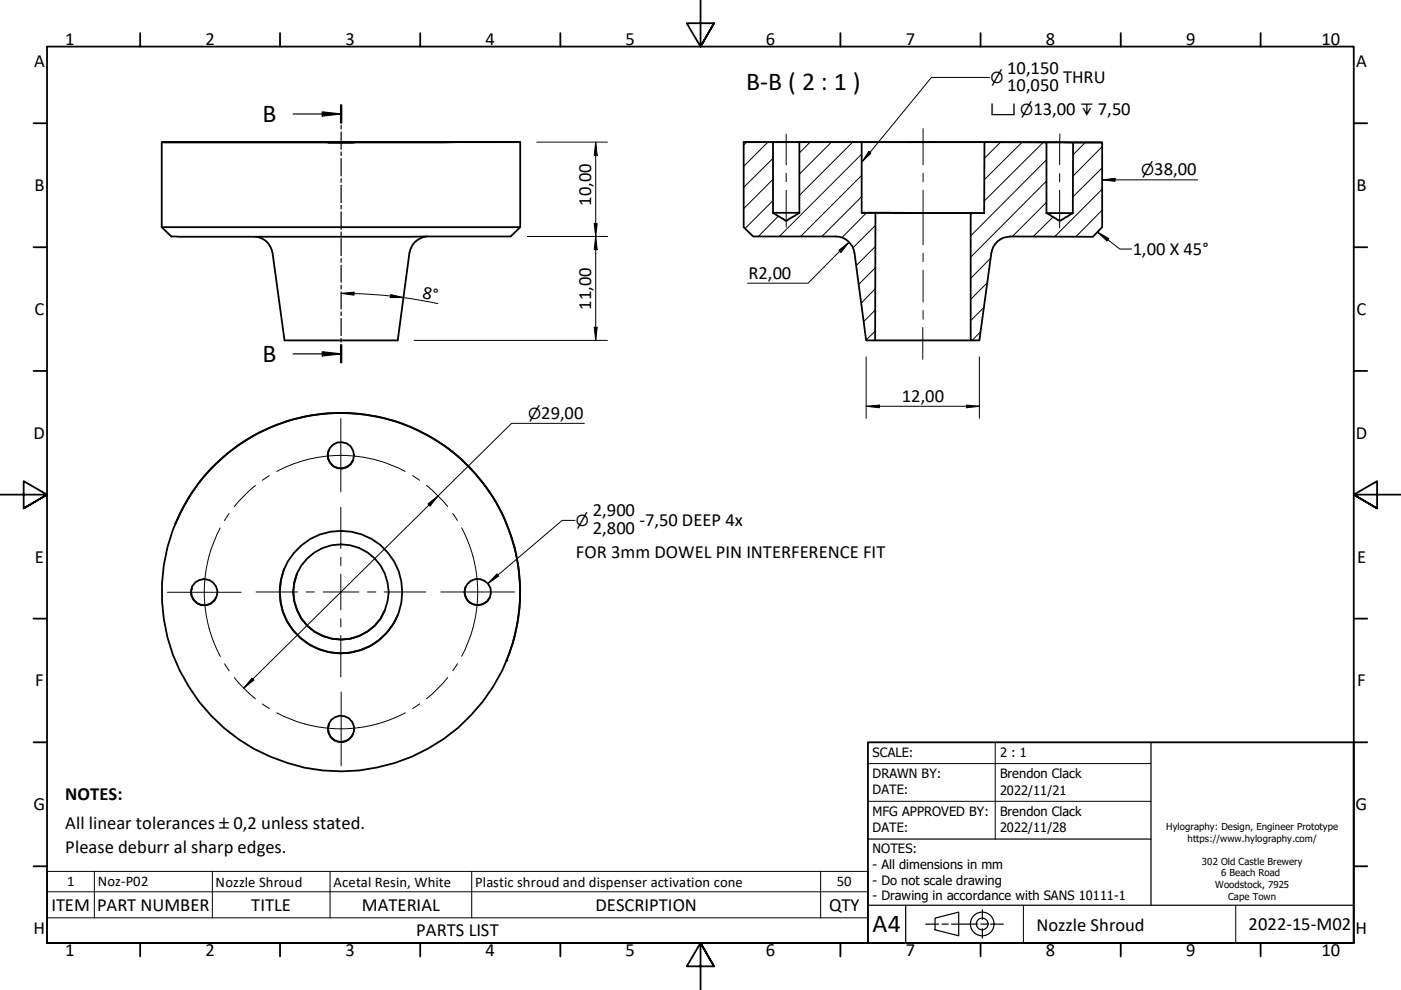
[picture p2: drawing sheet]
<svg xmlns="http://www.w3.org/2000/svg" width="297mm" height="210mm" viewBox="0 0 297 210" stroke-linecap="round" stroke-linejoin="round" font-family="sans-serif">
<!-- layer: Hatch (Hylo) -->
<g fill="none" stroke="#000" stroke-width=".21">
<path d="M158.3 30.1l-.6 .7M162.8 30.1l-5.1 5.2M163.9 38l-6.2 6.2M163.9 33.6l-6.2 6.1M171.8 30.1l-2.3 2.3M176.3 30.1l-6.8 6.8M180.8 30.1l-11.3 11.3M182.7 37.2l-13 12.9M182.7 32.7l-17.5 17.4M212.2 30.1l-3.5 3.5M216.7 30.2l-8 7.9M221.2 30.2l-12.5 12.4"/>
<path d="M221.9 38.4l-16.1 16.1M221.9 33.9l-16.1 16.1M230.1 30.2l-2.6 2.6M233.7 35.6l-6.2 6.2M233.7 31.1l-6.2 6.2M163.9 42.5l-5.9 5.9M165 45.8l-4.2 4.3M182.7 41.7l-8.5 8.4M183.7 45.1l-5.2 5.3M185.6 56.7l-3.5 3.6M185.6 52.2l-4.1 4.1M185.6 47.8l-4.8 4.7"/>
<path d="M206.1 45.2l-.3 .3M209.4 59.9l-3.6 3.6M210.1 54.7l-4.3 4.3M221.9 42.9l-7.3 7.2M223.3 46l-4.2 4.1M233.7 44.5l-5.6 5.7M233.7 40.1l-10.1 10.1M185.5 65.8l-2.4 2.4M185.5 70.2l-1.9 1.9M185.5 61.2l-2.9 3M207.9 70.3l-1.8 1.9M208.7 65.1l-2.9 2.9"/>
</g>
<!-- layer: Visible (Hylo) -->
<g fill="none" stroke="#000" stroke-width=".38">
<path d="M34.3 30.1v18.1M34.4 30.1h75.8zM40.5 30.1h5.6zM59.3 30.1h26zM69.5 30.2h5.6zM69.5 30.1h5.6zM98.5 30.1h5.6zM110.3 30.1v18.1M157.7 30.1l76 .1M163.9 30.1h5.6M182.7 30.1h26M192.9 30.1h5.6z"/>
<path d="M221.9 30.2h5.6M34.3 48.2h76M34.3 48.2l2 1.9 1.7 .1 70.3-.1 2-1.9M90.4 50.1a4.1 4.1 0 0 0-3.6 3.5l-2.5 18.6h-24l-2.5-18.6a4 4 0 0 0-3.6-3.4M163.9 45.1v-15h-6.2v18.1l2 1.9h17.5a4.1 4.1 0 0 1 4 3.5l2.4 18.6h1.9l.1-27.1h-2.9v-15h-13.2v15M163.9 45.1l2.2 1.4a.62 .62 0 0 0 .6 .3 .62 .62 0 0 0 .6-.3l2.2-1.4M163.9 45.1h5.6M182.7 45.1l26 .1M185.6 45.1l20.2 .1M221.9 45.2v-15l-13.2-.1v15.1h-2.9v27h1.8l2.6-18.6a4.1 4.1 0 0 1 4-3.5l17.5 .1 2-2v-18h-6.2v15M221.9 45.2l1.9 1.1a.86 .86 0 0 0 1.2 .3l2.5-1.4M221.9 45.2h5.6"/>
<path d="M185.5 72.2h20.3M69.7 95.5a2.81 2.81 0 0 0 1.5 3.6 2.81 2.81 0 0 0 3.7-1.5M37.1 111a38 38 0 0 1 49.7-20.6 38 38 0 0 1 20.6 49.7M40.7 124.5a2.78 2.78 0 0 0 1.5 3.6 2.78 2.78 0 0 0 3.6-1.5M60.3 120.6a13 13 0 0 0 7 16.9 13 13 0 0 0 17-7M63 121.6a10.1 10.1 0 0 0 5.4 13.2 10.1 10.1 0 0 0 13.2-5.4M98.7 124.4a2.82 2.82 0 0 0 1.5 3.7 2.82 2.82 0 0 0 3.7-1.5M69.7 153.5a2.79 2.79 0 0 0 1.5 3.6 2.79 2.79 0 0 0 3.7-1.5"/>
<circle cx="72.3" cy="96.5" r="2.8"/>
<circle cx="43.3" cy="125.6" r="2.78"/>
<circle cx="72.3" cy="125.6" r="13"/>
<circle cx="72.3" cy="125.5" r="38"/>
<circle cx="72.3" cy="125.5" r="10.1"/>
<circle cx="101.3" cy="125.5" r="2.79"/>
<circle cx="72.3" cy="154.5" r="2.78"/>
</g>
<circle cx="107.4" cy="140.1" r=".19" fill="#000"/>
<!-- layer: Section Line (Hylo) -->
<g fill="none" stroke="#000" stroke-width=".25">
<path d="M62.2 24.2h10.1M68.3 23.7l4 .5-4 .4zM72.3 22.3v3.7M72.3 26.6v.7M72.3 28v3.7M72.3 32.2v.8M72.3 33.6v3.7M72.3 37.9v.7M72.3 39.3v3.7M72.3 43.5v.8M72.3 44.9v3.7M72.3 49.2v.7"/>
<path d="M72.3 50.6v3.6M72.3 54.8v.8M72.3 56.2v3.7M62.2 75h10.1M68.3 74.6l4 .4-4 .5zM72.3 60.5v.7M72.3 61.9v3.6M72.3 66.1v.8M72.3 67.5v3.7M72.3 71.8v.8M72.3 73.2v3.6"/>
</g>
<path d="M72.3 22.3v3.7M72.3 73.2v3.6" fill="none" stroke="#000" stroke-width=".51"/>
<g fill="#000">
<path d="M68.3 23.7l4 .5-4 .4z" fill-rule="evenodd"/>
<path d="M68.3 74.6l4 .4-4 .5z" fill-rule="evenodd"/>
</g>
<!-- layer: Symbol (Hylo) -->
<g fill="none" stroke="#000" stroke-width=".21">
<path d="M209.8 16.4h-12.3l-14.8 18M184.2 32.1l.5 .4-2 1.9zM232.7 49.2l2.4 1.4-.4 .5zM232.7 49.2l4.7 3.6h2.6M121.9 110.3h-2.7l-15.8 13.4M105.3 121.7l.4 .4-2.3 1.6zM10 189.1h174v-4.3h-174v9.8M10 194.6v5.3h174v-5.3M20 184.8v9.8M45 184.8v9.8M70 184.8v9.8M100 184.8v9.8"/>
<path d="M174 184.8v9.8M184 189.1v5.5h-174"/>
</g>
<!-- layer: Border (Hylo) -->
<g fill="none" stroke="#000" stroke-width=".38">
<path d="M148.5 -.1v10l-2.9-5h5.8l-2.9 5 2.9-5M29.7 7v2.9M59.4 7v2.9M89.1 7v2.9M118.8 7v2.9M178.2 7v2.9M207.9 7v2.9M237.6 7v2.9M267.3 7v2.9M7.1 26.1h2.9M287 26.1h2.9M7.1 52.4h2.9"/>
<path d="M287 52.4h2.9M7.1 78.6h2.9M287 78.6h2.9M0 104.9h10l-5-2.9v5.8l5-2.9-5 2.9M297 104.9h-10l5-2.9v5.8l-5-2.9 5 2.9M7.1 131.2h2.9M287 131.2h2.9M7.1 157.4h2.9M287 157.4h2.9M7.1 183.7h2.9M10 199.9v-190h277v190h-277h277M29.7 199.9v2.9"/>
<path d="M59.4 199.9v2.9M89.1 199.9v2.9M118.8 199.9v2.9M178.2 199.9v2.9M207.9 199.9v2.9M237.6 199.9v2.9M267.3 199.9v2.9M287 183.7h2.9M151.4 204.9l-2.9-5 2.9 5h-5.8l2.9-5v10"/>
</g>
<!-- layer: Title (Hylo) -->
<g fill="none" stroke="#000" stroke-width=".25">
<path d="M244 157.4v34.5M184 177.9h60M184 191.9h103M192 191.9v8M196.3 195.9h2.7M198.2 194.7l5.1-1.3v5l-5.1-1.3zM199.7 195.9h1.3M201.7 195.9h5.6M208 195.9h1.3M208.3 192.9v2M208.3 196.9v2M210 195.9h2.7"/>
<circle cx="208.2" cy="195.9" r="2.51"/>
<circle cx="208.2" cy="195.9" r="1.24"/>
</g>
<path d="M211 157.4v20.5M184 169.9h60M184 161.9h60M217 191.9v8M262 191.9v8" fill="none" stroke="#000" stroke-width=".21"/>
<path d="M184 157.4h103v42.5h-103z" fill="none" stroke="#000" stroke-width=".38"/>
<!-- layer: Center Mark (Hylo) -->
<g fill="none" stroke="#000" stroke-width=".21">
<path d="M72.3 88.7v15.6M72.3 107.5v8.8M72.3 118.1v1.8M35.5 125.6h15.6M54.3 125.5h8.8M64.9 125.5h1.8M68.5 125.5h7.6M72.3 121.8v7.5M72.3 131.2v1.7M72.3 134.7v8.8M77.9 125.5h1.8M81.5 125.5h8.8"/>
<path d="M93.5 125.5h15.6M72.3 146.7v15.6"/>
</g>
<!-- layer: Centerline (Hylo) -->
<g fill="none" stroke="#000" stroke-width=".21">
<path d="M166.7 28.4v6.6M166.7 36.7v1.8M195.7 27.3v7.7M195.7 36.7v1.9M224.7 36.8v1.8M224.7 28.4v6.6M166.7 40.4v7.8M195.7 40.4v11.5M195.7 53.7v1.8M195.7 57.3v6.7M224.7 40.4v7.9M195.6 69.4v6.8"/>
<path d="M195.7 65.8v1.9M85.9 99.9a29 29 0 0 0-27.2 .1M46.7 111.9a29 29 0 0 0 0 27.3M48.6 108.9l-1 1.5M54.2 102.9a29 29 0 0 0-4.5 4.5M57.1 100.9l-1.5 .9M87.5 100.8l1.5 1M90.4 102.9a29 29 0 0 1 4.5 4.5M96 108.8l1 1.5M97.9 111.9a29 29 0 0 1 0 27.2M47.6 140.7l1 1.5M49.7 143.7a29 29 0 0 0 4.5 4.5"/>
<path d="M55.6 149.3l1.5 .9M85.9 151.1a29 29 0 0 1-27.2 0M89 149.2l-1.5 1M94.9 143.7a29 29 0 0 1-4.5 4.5M97 140.7l-1 1.5"/>
</g>
<!-- layer: Symbol (Hylo) -->
<g fill="#000">
<path d="M184.2 32.1l.5 .4-2 1.9z" fill-rule="evenodd"/>
<path d="M232.7 49.2l2.4 1.4-.4 .5z" fill-rule="evenodd"/>
<path d="M105.3 121.7l.4 .4-2.3 1.6z" fill-rule="evenodd"/>
</g>
<!-- layer: Dimension (Hylo) -->
<g fill="none" stroke="#000" stroke-width=".21">
<path d="M113.8 30.1h15M126.3 30.1l.3 2.8h-.6zM126.3 30.1v42.1M233.7 38.1l2.7-.3v.7zM233.7 38.1h20.2M111.8 50.1h17M126 47.4h.6l-.3 2.7zM126.3 50.1l.3 2.8h-.6zM177.9 53.1l2.1-1.8-1.7 2.2zM180 51.3l-8.7 8.7h-12.8M233.7 40.4v.2M72.3 62.2l2.8-.3v.7z"/>
<path d="M72.3 62.2l2.8 .1M75 62.2l5.2 .3 5.3 .6M82.9 62.5l2.6 .6h-2.8zM85.5 63.1l7.3 1.3M87.8 72.2h41M126 69.4h.6l-.3 2.8zM183.6 75.7v13M207.6 75.7v13M123.9 89.8h-15.4l-56.8 56.1M183.6 86.1l2.8-.2v.6zM183.6 86.1h24M204.9 85.9l2.7 .2-2.7 .4z"/>
<path d="M90.7 106.8l2.2-1.7-1.7 2.2zM53.4 143.8l.4 .4-2.1 1.7z"/>
</g>
<g fill="#000">
<path d="M126.3 30.1l.3 2.8h-.6z" fill-rule="evenodd"/>
<path d="M233.7 38.1l2.7-.3v.7z" fill-rule="evenodd"/>
<path d="M126 47.4h.6l-.3 2.7z" fill-rule="evenodd"/>
<path d="M126.3 50.1l.3 2.8h-.6z" fill-rule="evenodd"/>
<path d="M177.9 53.1l2.1-1.8-1.7 2.2z" fill-rule="evenodd"/>
<path d="M72.3 62.2l2.8-.3v.7z" fill-rule="evenodd"/>
<path d="M82.9 62.5l2.6 .6h-2.8z" fill-rule="evenodd"/>
<path d="M126 69.4h.6l-.3 2.8z" fill-rule="evenodd"/>
<path d="M183.6 86.1l2.8-.2v.6z" fill-rule="evenodd"/>
<path d="M204.9 85.9l2.7 .2-2.7 .4z" fill-rule="evenodd"/>
<path d="M90.7 106.8l2.2-1.7-1.7 2.2z" fill-rule="evenodd"/>
<path d="M53.4 143.8l.4 .4-2.1 1.7z" fill-rule="evenodd"/>
</g>
<g font-size="5.5">
<text x="158.2" y="19.1">B-B ( 2 : 1 )</text>
<text x="55.6" y="25.9">B</text>
<text x="55.6" y="76.7">B</text>
<text x="185" y="197.6">A4</text>
</g>
<g font-size="3.9">
<text x="13.8" y="9.5">1</text>
<text x="43.6" y="9.5">2</text>
<text x="73.3" y="9.5">3</text>
<text x="102.9" y="9.5">4</text>
<text x="132.7" y="9.5">5</text>
<text x="162.4" y="9.5">6</text>
<text x="192" y="9.5">7</text>
<text x="221.7" y="9.5">8</text>
<text x="251.5" y="9.5">9</text>
<text x="280.2" y="9.5">10</text>
<text x="7.2" y="14.3">A</text>
<text x="213.6" y="15.6">10,150</text>
<text x="225.4" y="17.7">THRU</text>
<text x="287.5" y="14.3">A</text>
<text x="213.6" y="19.3">10,050</text>
<text x="219.1" y="24.5">13,00</text>
<text x="232.8" y="24.5">7,50</text>
<text x="7.3" y="40.5">B</text>
<text x="244.7" y="37.1">38,00</text>
<text x="287.6" y="40.5">B</text>
<text x="125.3" y="43.7" transform="rotate(-90 125.3 43.7)">10,00</text>
<text x="158.7" y="59.1">R2,00</text>
<text x="240.2" y="54">1,00 X 45°</text>
<text x="89.5" y="63.3" transform="rotate(11 89.5 63.3)">8°</text>
<text x="125.3" y="65.6" transform="rotate(-90 125.3 65.6)">11,00</text>
<text x="7.3" y="66.8">C</text>
<text x="287.6" y="66.8">C</text>
<text x="114.7" y="88.7">29,00</text>
<text x="191.2" y="85.2">12,00</text>
<text x="7.1" y="93">D</text>
<text x="287.5" y="93">D</text>
<text x="125.7" y="113.2">2,800</text>
<text x="125.7" y="109.5">2,900</text>
<text x="135.6" y="111.6">-7,50 DEEP 4x</text>
<text x="7.4" y="119.3">E</text>
<text x="122.1" y="118.4">FOR 3mm DOWEL PIN INTERFERENCE FIT</text>
<text x="287.7" y="119.3">E</text>
<text x="7.4" y="145.5">F</text>
<text x="287.7" y="145.5">F</text>
<text x="7.1" y="171.8">G</text>
<text x="13.8" y="169.6">NOTES:</text>
<text x="287.4" y="171.8">G</text>
<text x="13.8" y="175.7">All linear tolerances</text>
<text x="49.5" y="175.7">0,2 unless stated.</text>
<text x="13.8" y="180.9">Please deburr al sharp edges.</text>
<text x="10.9" y="193.1">ITEM</text>
<text x="20.6" y="193.1">PART NUMBER</text>
<text x="53.3" y="193.1">TITLE</text>
<text x="76.7" y="193.1">MATERIAL</text>
<text x="126.2" y="193.1">DESCRIPTION</text>
<text x="175.8" y="193.1">QTY</text>
<text x="219.8" y="197.3">Nozzle Shroud</text>
<text x="264.7" y="197.2">2022-15-M02</text>
<text x="7.1" y="198">H</text>
<text x="13.8" y="202.8">1</text>
<text x="43.6" y="202.8">2</text>
<text x="73.3" y="202.8">3</text>
<text x="88.3" y="198.5">PARTS LIST</text>
<text x="102.9" y="202.8">4</text>
<text x="132.7" y="202.8">5</text>
<text x="162.4" y="202.8">6</text>
<text x="192" y="202.8">7</text>
<text x="221.7" y="202.8">8</text>
<text x="251.5" y="202.8">9</text>
<text x="280.2" y="202.8">10</text>
<text x="287.4" y="198">H</text>
</g>
<g font-size="3.2">
<text x="210" y="17.7">⌀</text>
<text x="210" y="24.5">⌴ ⌀</text>
<text x="229" y="24.5">↧</text>
<text x="241.9" y="37.1">⌀</text>
<text x="112" y="88.7">⌀</text>
<text x="122.1" y="111.6">⌀</text>
<text x="46.5" y="175.7">±</text>
</g>
<g font-size="3.1">
<text x="14.2" y="187.9">1</text>
<text x="20.8" y="187.9">Noz-P02</text>
<text x="45.7" y="188">Nozzle Shroud</text>
<text x="70.7" y="188">Acetal Resin, White</text>
<text x="100.8" y="188">Plastic shroud and dispenser activation cone</text>
<text x="177.4" y="187.9">50</text>
</g>
<g font-size="2.7">
<text x="185" y="160.4">SCALE:</text>
<text x="212" y="160.4">2 : 1</text>
<text x="185" y="164.9">DRAWN BY:</text>
<text x="212" y="165">Brendon Clack</text>
<text x="185" y="168.4">DATE:</text>
<text x="185" y="172.9">MFG APPROVED BY:</text>
<text x="212" y="173">Brendon Clack</text>
<text x="212" y="168.5">2022/11/21</text>
<text x="185" y="176.4">DATE:</text>
<text x="212" y="176.5">2022/11/28</text>
<text x="185" y="180.9">NOTES:</text>
<text x="185" y="184.2">- All dimensions in mm</text>
<text x="185" y="187.6">- Do not scale drawing</text>
<text x="185" y="190.9">- Drawing in accordance with SANS 10111-1</text>
</g>
<g font-size="2">
<text x="247.3" y="176">Hylography: Design, Engineer Prototype</text>
<text x="251.8" y="178.5">https://www.hylography.com/</text>
<text x="254.8" y="183.4">302 Old Castle Brewery</text>
<text x="258.9" y="185.8">6 Beach Road</text>
<text x="257.6" y="188.3">Woodstock, 7925</text>
<text x="260.4" y="190.8">Cape Town</text>
</g>
</svg>
